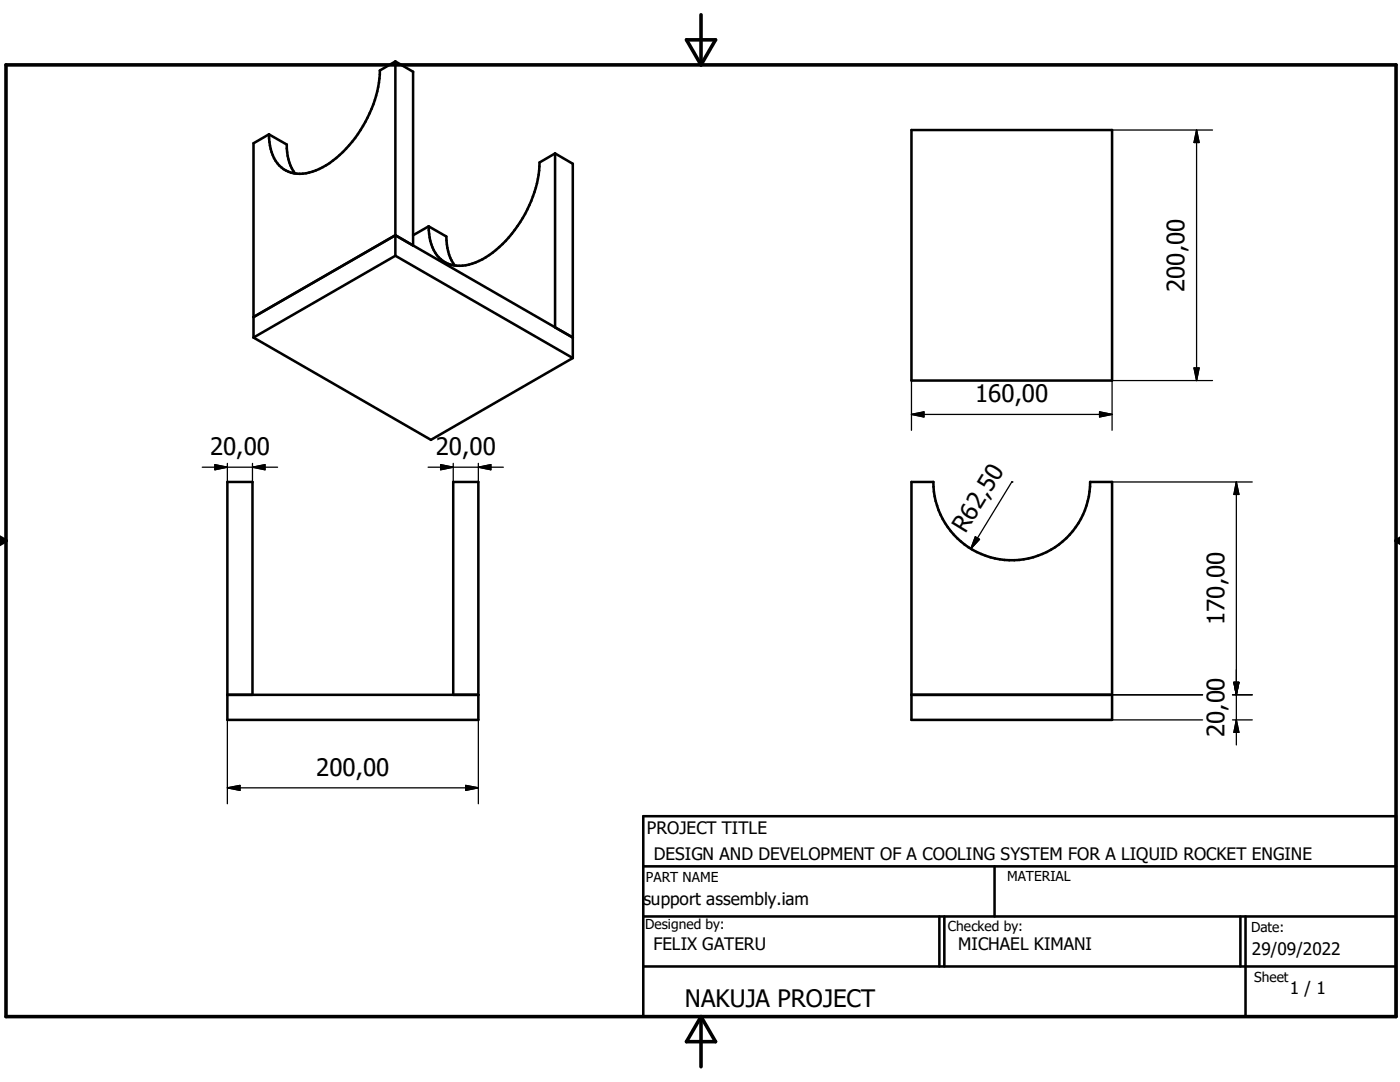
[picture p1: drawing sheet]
<svg xmlns="http://www.w3.org/2000/svg" width="279mm" height="216mm" viewBox="0 0 279 216" stroke-linecap="round" stroke-linejoin="round" font-family="sans-serif">
<g fill="none" stroke="#000" stroke-width=".51">
<path d="M78.9 12.3v38.7M78.9 12.3l-3.1 1.8a24.2 24.2 0 0 1-11.4 19.3 7.5 7.5 0 0 1-7.8 .3 8.2 8.2 0 0 1-2.9-6.9M78.9 12.3l3.5 2v34.7l-3.5-2.1M53.7 26.8l-3.1 1.8v38.8M53.7 26.8l3.5 2a9.5 9.5 0 0 0 1.7 5.8M110.8 30.6v34.7l3.5 2.1-35.4-20.5M110.8 30.6l3.5 2.1v38.7M110.8 30.6l-3.1 1.8a24.3 24.3 0 0 1-11.4 19.3 7.6 7.6 0 0 1-7.9 .4 8.1 8.1 0 0 1-2.9-6.9M181.9 25.9h40v50h-40zM78.9 46.9l-28.3 16.4M78.9 51l-28.3 16.4M78.9 51l35.4 20.4"/>
<path d="M85.5 45.2l-3.1 1.7M85.5 45.2l3.6 2a9.7 9.7 0 0 0 1.7 5.8M50.6 67.4l35.4 20.4 28.3-16.4M181.9 96.2h4.4a15.6 15.6 0 0 0 15.6 15.6 15.6 15.6 0 0 0 15.7-15.6h4.3v47.4h-40zM45.4 138.6h50.1M50.4 138.6v-42.4h-5v47.4h50.1v-47.4h-5v42.4M181.9 138.6h40M128.4 162.9h150.2v40h-150.2zM128.4 172.9h150.2M198.5 172.9v10M128.4 192.8h150.2M128.4 182.9h150.2"/>
<path d="M187.5 182.9v9.9M188.5 182.9v9.9M247.6 182.9v9.9M248.6 182.9v20"/>
</g>
<path d="M1.2 12.9h277.4v190h-277.4zM137 7.9h5.8l-2.9 5zM139.9 2.9v10M-.1 107.9h1.3M-.1 107.2l1.3 .7M1.2 107.9l-1.2 .7M278.6 107.9h.8M278.6 107.9l.8 .5M279.4 107.4l-.8 .5M139.9 202.9v10M139.9 202.9l2.9 5h-5.8z" fill="none" stroke="#000" stroke-width=".71"/>
<g fill="none" stroke="#000" stroke-width=".25">
<path d="M221.9 25.9h20.1M238.8 25.9v50M238.8 25.9l.5 2.5h-1zM181.9 75.9v10M238.3 73.4h1l-.5 2.5zM242 75.9h-20.1v10M40.4 93.2h15M42.9 92.7l2.5 .5-2.5 .5zM45.4 92.5v3.7M50.4 93.2l2.5-.5v1zM50.4 92.5v3.7M85.4 93.2h15.1"/>
<path d="M87.9 92.7l2.6 .5-2.6 .5zM90.5 92.5v3.7M95.5 92.5v3.7M95.5 93.2l2.5-.5v1zM181.9 82.7h40M181.9 82.7l2.5-.5v1zM201.9 96.2h.1M201.9 96.2l-8.1 13.3M219.4 82.2l2.5 .5-2.5 .5zM221.9 96.2h28M246.7 96.2v52.4M246.7 96.2l.5 2.5h-.9z"/>
<path d="M194.6 107.1l.9 .5-1.7 1.9zM221.9 138.6h18.1M246 138.6h3.9M246.3 136.2h.9l-.5 2.4zM45.4 157.2h50.1M45.4 157.2l2.5-.5v1zM45.4 143.6v16.8M92.9 156.7l2.6 .5-2.6 .5zM95.5 143.6v16.8M221.9 143.6h18.1M246 143.6h3.9M246.7 143.6l.5 2.5h-.9z"/>
</g>
<g fill="#000" stroke="#000" stroke-width=".25">
<path d="M238.8 25.9l.5 2.5h-1zM238.3 73.4h1l-.5 2.5zM42.9 92.7l2.5 .5-2.5 .5zM50.4 93.2l2.5-.5v1zM87.9 92.7l2.6 .5-2.6 .5zM95.5 93.2l2.5-.5v1zM181.9 82.7l2.5-.5v1zM219.4 82.2l2.5 .5-2.5 .5zM246.7 96.2l.5 2.5h-.9zM194.6 107.1l.9 .5-1.7 1.9zM246.3 136.2h.9l-.5 2.4zM45.4 157.2l2.5-.5v1z"/>
<path d="M92.9 156.7l2.6 .5-2.6 .5zM246.7 143.6l.5 2.5h-.9z"/>
</g>
<g font-size="4.8">
<text x="236.4" y="58.3" transform="rotate(-90 236.4 58.3)">200,00</text>
<text x="194.6" y="80.3">160,00</text>
<text x="41.9" y="90.8">20,00</text>
<text x="87" y="90.8">20,00</text>
<text x="192.7" y="106.6" transform="rotate(-59 192.7 106.6)">R62,50</text>
<text x="244.3" y="124.7" transform="rotate(-90 244.3 124.7)">170,00</text>
<text x="244.3" y="147.1" transform="rotate(-90 244.3 147.1)">20,00</text>
<text x="63.1" y="154.8">200,00</text>
<text x="136.7" y="200.9">NAKUJA PROJECT</text>
</g>
<g font-size="3.4">
<text x="129.1" y="166.4">PROJECT TITLE</text>
<text x="130.5" y="171.7">DESIGN AND DEVELOPMENT OF A COOLING SYSTEM FOR A LIQUID ROCKET ENGINE</text>
<text x="128.4" y="180.6">support assembly.iam</text>
<text x="130.4" y="189.6">FELIX GATERU</text>
<text x="191.2" y="189.6">MICHAEL KIMANI</text>
<text x="249.9" y="190.5">29/09/2022</text>
<text x="257.4" y="198.2">1 / 1</text>
</g>
<g font-size="2.7">
<text x="128.9" y="175.9">PART NAME</text>
<text x="201" y="175.9">MATERIAL</text>
<text x="128.8" y="185.3">Designed by:</text>
<text x="189.2" y="185.8">Checked by:</text>
<text x="249.7" y="186">Date:</text>
<text x="250.3" y="196">Sheet</text>
</g>
</svg>
